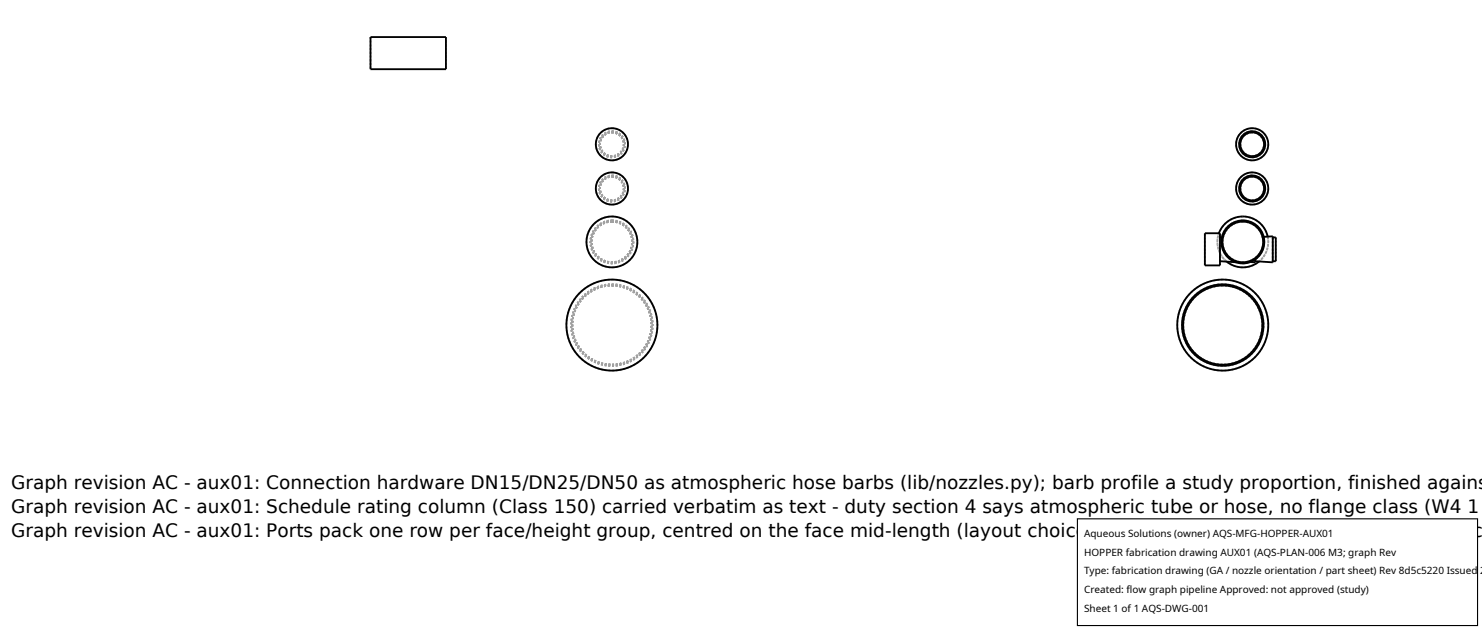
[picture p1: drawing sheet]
<svg xmlns="http://www.w3.org/2000/svg" width="212mm" height="90mm" viewBox="0 0 212 90" stroke-linecap="round" stroke-linejoin="round" font-family="sans-serif">
<g fill="none" stroke="#a0a0a0" stroke-width=".26" stroke-dasharray=".3 .3" stroke-linecap="butt">
<path d="M52.9 5.3v4.6M63.7 5.3v4.6M87.4 18.3l.9 .2 .7 .5 .5 .8 .2 .8-.2 .9-.5 .8-.7 .4-1 .2-.9-.2-.7-.5-.4-.8-.2-.8 .2-.9 .5-.7 .7-.5 .9-.2M87.4 18.9l.7 .1 .5 .4 .3 .5 .2 .7-.1 .6-.4 .6-.5 .4-.7 .1-.6-.1-.6-.4-.4-.5-.1-.7 .1-.7 .4-.5 .5-.4 .7-.1M87.4 18.7l.7 .2 .6 .4 .4 .6 .2 .7-.2 .7-.4 .6-.6 .4-.7 .2-.7-.2-.6-.4-.4-.6-.2-.7 .2-.7 .4-.6 .6-.4 .7-.2M178.8 18.3l-.8 .2-.7 .4-.6 .8-.2 .9 .2 .8 .5 .8 .7 .5 .9 .2 .9-.2 .7-.4 .5-.8 .2-.9-.1-.8-.5-.8-.7-.5-1-.2M178.8 18.9l-.6 .1-.6 .4-.3 .5-.2 .7 .2 .7 .3 .5 .6 .4 .6 .1 .7-.1 .5-.4 .4-.5 .1-.7-.1-.6-.3-.6-.6-.4-.7-.1M178.8 18.7l-.7 .2-.6 .4-.4 .6-.1 .7 .1 .7 .4 .6 .6 .4 .7 .2 .7-.2 .6-.4 .5-.6 .1-.7-.1-.7-.4-.6-.6-.4-.8-.2M87.4 24.6l.9 .2 .7 .5 .5 .8 .2 .8-.2 1-.5 .7-.7 .4-1 .2-.8-.2-.7-.5-.5-.8-.2-.8 .2-.9 .5-.7 .7-.5 .9-.2M87.4 25.2l.5 .1 .5 .2 .4 .4 .2 .5 .1 .5-.1 .5-.2 .5-.4 .4a1.7 1.7 0 0 1-2.6-.9 1.7 1.7 0 0 1 1.6-2.2M87.4 25.1l.7 .1 .6 .4 .4 .6 .2 .7-.2 .7-.4 .6-.6 .4-.7 .2-.7-.2-.6-.4-.4-.6-.2-.7 .2-.7 .4-.6 .5-.4 .8-.1M87.4 39.9l1.2 .1 1.1 .3 1.1 .6 .9 .7 .8 .8 .7 1 .4 1.1 .2 1.1 .1 1.3-.2 1.2-.4 1.1-.6 1-.9 1-.9 .7-1 .5-1.1 .4a6.5 6.5 0 0 1-7.9-5.7 6.5 6.5 0 0 1 6.5-7.2"/>
<path d="M87.4 30.9l1.4 .3 1.2 .8 .7 1.1 .3 1.4-.1 .8-.2 .7-.8 1.1-1.2 .8-1.3 .3-1.4-.3-1.2-.8-.8-1.2-.2-1.4 .2-1.4 .8-1.1 1.2-.8 1.4-.3M87.4 31.6l1.1 .3 .9 .6 .7 1 .2 1-.2 1.1-.6 1-.9 .6-1.2 .2-1.1-.2-.9-.6-.7-.9-.2-1.1 .2-1.2 .7-.9 .9-.6 1.1-.3M87.4 31.5l1.2 .2 1 .7 .6 1 .3 1.1-.3 1.2-.6 1-1 .7-1.2 .2-1.2-.2-1-.7-.7-1-.2-1.2 .3-1.1 .6-1 1.1-.7 1.1-.2M172.1 37.9v-4.6M174.1 33.3l-.2 1.2 .1 1.1 .5 .9 .7 .9M174.2 33.9v3.4M174.2 37.3v-3.4M174.2 37.9v-4.6M174.5 33.9h.2M174.6 39.9l-1.3 .2-1.2 .4-1.1 .6-.9 .7-.8 1-.6 1.1-.4 1.2-.2 1.3 .2 1.2 .4 1.3 .6 1.2 .8 .9 .9 .8 1.2 .6 1.3 .4 1.1 .1 1.2-.1 1.3-.4 1.1-.6 1-.8 .9-1 .5-1.1 .4-1.2 .1-1.2-.1-1.3-.3-1.2-.6-1.1-.8-1-1-.8-1.1-.6-1.2-.4-1.4-.2M174.7 33.9l-.2 .5v.6l.4 1.1 .8 .8 1.1 .5M176.5 37.4l-1-.6-.6-.8-.3-.9-.1-1.2"/>
<path d="M176.5 37.4l1 .2 1.1-.2M176.5 37.4l.3 .1M176.8 37.4v.1M176.8 37.5l-.3-.1M176.8 37.5v-.2M176.8 37.3l.6 .1h.7M176.8 37.3v.1M177.5 30.9l-1.4 .3-1.2 .8-.4 .5-.4 .7-.2 1.4 .3 1.4 .8 1.1 1.2 .8 1.3 .3 1.4-.3 1.2-.8 .8-1.2 .2-1.4-.2-1.4-.8-1.1-1.2-.8-1.4-.3M177.5 31.6l-1.1 .3-.9 .6-.7 .9-.2 1.1 .2 1.1 .6 1 .9 .6 1.2 .2 1.1-.2 .9-.6 .7-.9 .2-1.1-.2-1.2-.7-.9-.9-.6-1.1-.3M177.5 31.5l-1.2 .2-1 .7-.6 1-.3 1.1 .3 1.2 .7 1 1 .7 1.1 .2 1.2-.2 1-.7 .7-1 .2-1.2-.3-1.1-.6-1-1-.7-1.2-.2M177.5 31.5l-1 .1-.9 .5-.6 .7-.5 1.1M177.5 31.6l-1 .2-.8 .5-.6 .7-.4 .9"/>
<path d="M178.1 37.4l.6-.2 .6-.3M178.1 37.4h.5M178.6 37.4h-.5M178.8 24.6l-.8 .2-.7 .5-.6 .7-.2 .9 .2 .9 .5 .7 .7 .5 .9 .2 .9-.2 .7-.4 .5-.7 .2-1-.1-.8-.5-.8-.7-.5-1-.2M178.8 25.2l-.6 .2-.6 .3-.3 .6-.2 .6 .2 .7 .3 .5 .6 .4 .6 .1 .7-.1 .5-.4 .4-.5 .1-.7-.1-.6-.3-.6-.6-.3-.7-.2M178.8 25.1l-.6 .1-.6 .4-.5 .6-.1 .7 .1 .7 .4 .6 .6 .4 .7 .2 .7-.2 .6-.4 .5-.6 .1-.7-.1-.7-.4-.6-.6-.4-.8-.1M179.3 37l-.7 .4M179.3 37l.6-.7 .4-.7 .2-.8v-1M179.3 36.9v.2M179.3 37.5v-.5M179.3 36.9v.4M179.3 37.3v-.3"/>
<path d="M179.3 36.9l.6-.6 .4-.8 .2-.9-.2-.8M179.8 37.3l.7-.7 .4-.9 .2-1v-.9M180.3 33.8h.2M180.3 33.8l-.4-.9-.6-.6-.8-.5-1-.2M180.5 33.8l-.4-1-.7-.7-.9-.5-1-.1M181.8 37.5v-3.8M181.8 33.9v3.4M181.8 37.3v-3.4M182.2 37.3v-3.4M87.4 40.8l1.1 .1 .9 .2 1 .5 .9 .8 .8 .9 .5 .9 .3 1 .2 1.1-.1 1.1-.3 1-.5 1-.7 .9-.8 .7-1 .6-1.1 .4-1.2 .1-1.1-.1-1-.3-1-.5-.9-.8-.7-.9-.5-1-.4-1-.1-1.1 .1-1.1 .4-1 .5-1 .7-.9 .8-.7 1-.5 1-.3 1.2-.1M87.4 40.6l1.2 .1 1 .4 1.1 .5 .8 .7 .8 1 .5 .9 .3 1.1 .1 1.2-.1 1.2-.4 1-.5 1-.8 .9-.8 .7-1 .5-1.2 .3-1.1 .1-1.1-.1-1-.3-1.1-.6-.8-.7-.7-.8-.6-1.1-.3-1.1-.1-1.1 .1-1.1 .3-1.1 .6-1 .7-.9 .9-.7 1-.5 1-.4 1.2-.1M174.6 40.8l-1.1 .1-1.1 .3-.9 .5-.9 .7-.6 .9-.6 .9-.3 1.1-.1 1.1 .1 1.1 .3 1.1 .6 1 .6 .8 1 .8 .9 .5 1.1 .3 1 .1 1.1-.1 1.1-.3 .9-.5 .9-.8 .7-.8 .5-1 .4-1 .1-1.2-.1-1.2-.4-1-.5-1-.7-.8-1-.8-.9-.5-1.1-.2-1-.1"/>
<path d="M174.6 40.6l-1.2 .1-1 .4-1.1 .5-.8 .7-.7 .9-.6 1-.3 1.1-.1 1.2 .2 1.2 .3 1 .6 1.1 .7 .8 .9 .7 .9 .5 1.2 .3 1.1 .1 1.2-.1 1-.3 1-.6 .8-.7 .8-.9 .6-1.1 .3-1 .1-1.1-.2-1.1-.3-1.1-.5-1-.7-.9-.9-.7-1-.5-1.1-.4-1.2-.1"/>
</g>
<g fill="none" stroke="#000" stroke-width=".26">
<path d="M52.9 5.3h10.8v4.6h-10.8zM172.1 33.3h2.1v4.6h-2.1zM174.1 33.3l.6-1.1 .8-.7 1.1-.5 1.1-.1 1.2 .3 1 .6 .7 .9 .5 1.1M174.2 37.3l2.3 .1M174.5 33.9h-.3M179.3 37.1v.4l-.7-.1M179.8 37.3l-1 .7-1.3 .2-1.2-.2-1.1-.6M180.5 33.8l1.3-.1v3.8l-2.5-.2M181.8 33.9h.4v3.4h-.4"/>
<circle cx="87.4" cy="26.9" r="2.3"/>
<circle cx="87.4" cy="20.6" r="2.3"/>
<circle cx="87.4" cy="34.5" r="3.6"/>
<circle cx="177.5" cy="34.5" r="2.9"/>
<circle cx="177.5" cy="34.5" r="3.1"/>
<circle cx="178.8" cy="26.9" r="2.3"/>
<circle cx="178.8" cy="20.6" r="2.3"/>
<circle cx="178.8" cy="26.9" r="1.86"/>
<circle cx="178.8" cy="20.6" r="1.86"/>
<circle cx="178.8" cy="20.6" r="1.7"/>
<circle cx="178.8" cy="26.9" r="1.7"/>
<circle cx="87.4" cy="46.4" r="6.5"/>
<circle cx="174.6" cy="46.4" r="5.7"/>
<circle cx="174.6" cy="46.4" r="5.8"/>
<circle cx="174.6" cy="46.4" r="6.5"/>
</g>
<path d="M153.9 74.1h57.1v15.2h-57.1z" fill="#fff" stroke="#000" stroke-width=".16"/>
<g font-size="2.6">
<text x="1.6" y="69.8">Graph revision AC - aux01: Connection hardware DN15/DN25/DN50 as atmospheric hose barbs (lib/nozzles.py); barb profile a study proportion, finished agains</text>
<text x="1.6" y="73.3">Graph revision AC - aux01: Schedule rating column (Class 150) carried verbatim as text - duty section 4 says atmospheric tube or hose, no flange class (W4 1</text>
<text x="1.6" y="76.7">Graph revision AC - aux01: Ports pack one row per face/height group, centred on the face mid-length (layout choice, WORK_ORDER W2); per-tag positions in c</text>
</g>
<g font-size="1.4">
<text x="154.8" y="76.6">Aqueous Solutions (owner) AQS-MFG-HOPPER-AUX01</text>
<text x="154.8" y="79.3">HOPPER fabrication drawing AUX01 (AQS-PLAN-006 M3; graph Rev</text>
<text x="154.8" y="82">Type: fabrication drawing (GA / nozzle orientation / part sheet) Rev 8d5c5220 Issued 2</text>
<text x="154.8" y="84.7">Created: flow graph pipeline Approved: not approved (study)</text>
<text x="154.8" y="87.4">Sheet 1 of 1 AQS-DWG-001</text>
</g>
</svg>
